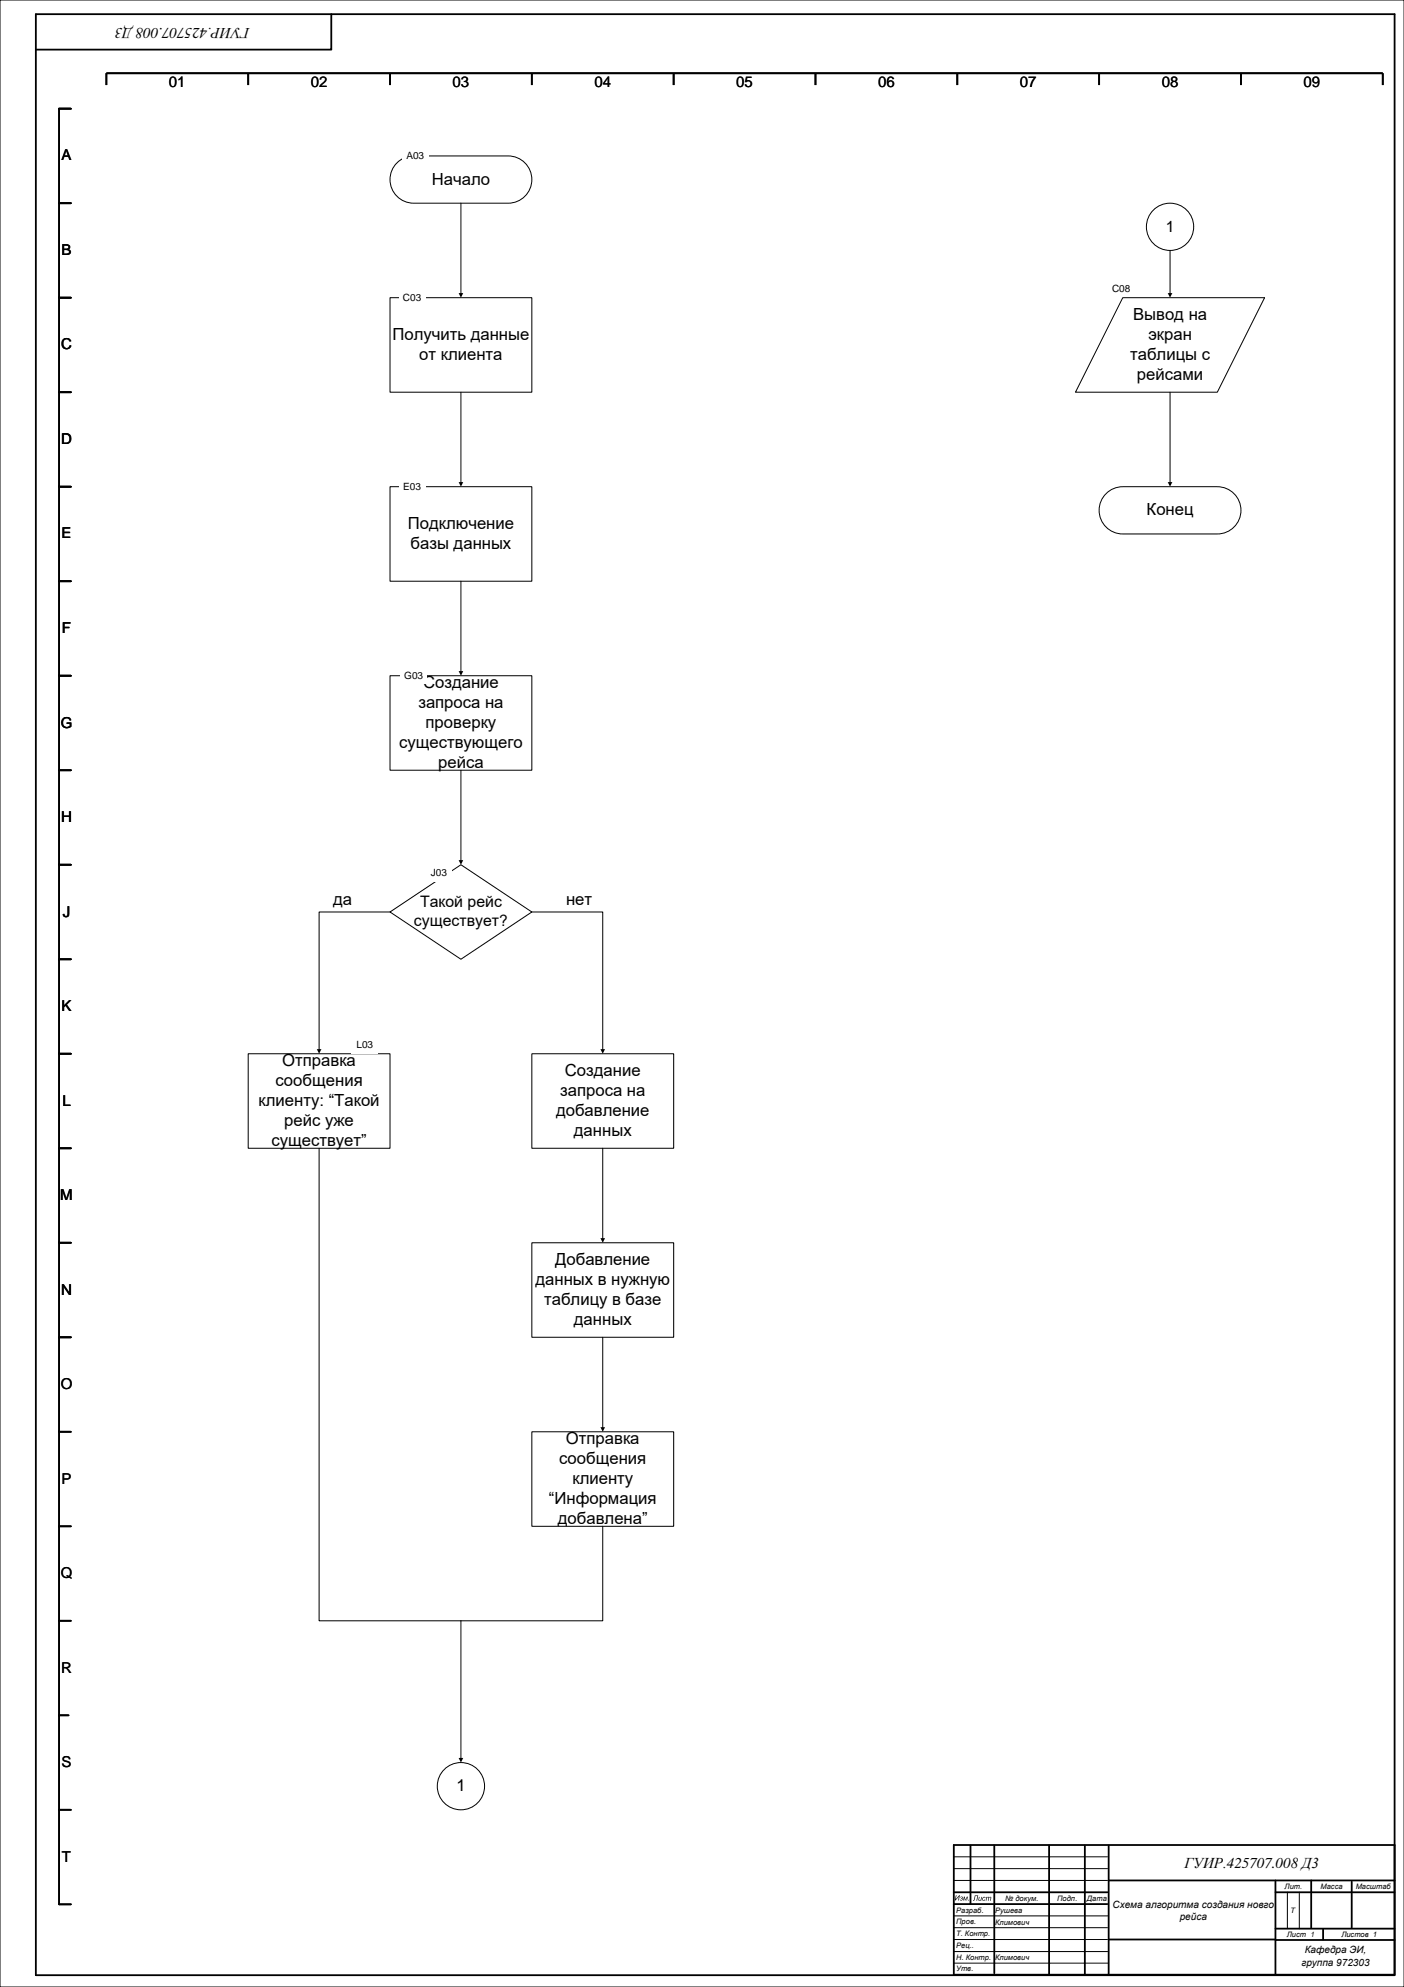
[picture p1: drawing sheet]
<svg xmlns="http://www.w3.org/2000/svg" width="594mm" height="841mm" viewBox="0 0 594 841" stroke-linecap="round" stroke-linejoin="round" font-family="sans-serif">
<path d="M0 0h594v841h-594z" fill="none" stroke="#000" stroke-width=".42"/>
<g fill="none" stroke="#000" stroke-width=".76">
<path d="M15.2 6h574.8v830h-574.8zM140.2 6v15h-125M30 46h-5v760h5M25 86h5M25 126h5M25 166h5M25 206h5M25 246h5M25 286h5M25 326h5M25 366h5M25 406h5"/>
<path d="M25 446h5M25 486h5M25 526h5M25 566h5M25 606h5M25 646h5M25 686h5M25 726h4M25 766h5"/>
</g>
<path d="M45 36v-5h540v5M105 31v5M165 31v5M225 31v5M285 31v5M345 31v5M405 31v5M465 31v5M525 31v5" fill="none" stroke="#000" stroke-width=".76" stroke-linecap="butt"/>
<path d="M168.4 68.5l3-1.8 3.6-.7h40a10 10 0 0 1 10 10 10 10 0 0 1-10 10h-40a10 10 0 0 1-9.3-6.4 10 10 0 0 1 2.7-11.1z" fill-rule="evenodd" fill="#fff"/>
<path d="M168.4 68.5l3-1.8 3.6-.7h40a10 10 0 0 1 10 10 10 10 0 0 1-10 10h-40a10 10 0 0 1-9.3-6.4 10 10 0 0 1 2.7-11.1z" fill="none" stroke="#000" stroke-width=".42"/>
<path d="M165 126h60v40h-60z" fill-rule="evenodd" fill="#fff"/>
<path d="M195 86v38.3M165 126h60v40h-60z" fill="none" stroke="#000" stroke-width=".42"/>
<path d="M194 124.1h2l-1 1.9z" fill="#000"/>
<path d="M165 206h60v40h-60z" fill-rule="evenodd" fill="#fff"/>
<path d="M195 166v38.3M165 206h60v40h-60z" fill="none" stroke="#000" stroke-width=".42"/>
<path d="M194 204.1h2l-1 1.9z" fill="#000"/>
<path d="M165 286h60v40h-60z" fill-rule="evenodd" fill="#fff"/>
<path d="M195 246v38.3M165 286h60v40h-60zM195 326v38.3" fill="none" stroke="#000" stroke-width=".42"/>
<path d="M194 284.1h2l-1 1.9zM194 364.1h2l-1 1.9z" fill="#000"/>
<path d="M165 386l30-20 30 20-30 20z" fill-rule="evenodd" fill="#fff"/>
<path d="M165 386l30-20 30 20-30 20z" fill="none" stroke="#000" stroke-width=".42"/>
<path d="M105 446h60v40h-60z" fill-rule="evenodd" fill="#fff"/>
<path d="M165 386h-30v58.3M105 446h60v40h-60z" fill="none" stroke="#000" stroke-width=".42"/>
<path d="M134 444.1h2l-1 1.9z" fill="#000"/>
<path d="M141 376.8h8v8.4h-8z" fill-rule="evenodd" fill="#fff"/>
<path d="M135 486v200h60" fill="none" stroke="#000" stroke-width=".42"/>
<path d="M467.5 209.4l2.8-2.2 3.4-1.1 41.3-.1a10 10 0 0 1 10 10 10 10 0 0 1-10 10h-40a10 10 0 0 1-9.1-5.9 10 10 0 0 1 1.6-10.7z" fill-rule="evenodd" fill="#fff"/>
<path d="M467.5 209.4l2.8-2.2 3.4-1.1 41.3-.1a10 10 0 0 1 10 10 10 10 0 0 1-10 10h-40a10 10 0 0 1-9.1-5.9 10 10 0 0 1 1.6-10.7z" fill="none" stroke="#000" stroke-width=".42"/>
<g fill="#fff">
<path d="M170 62.5h11.4v7h-11.4z" fill-rule="evenodd"/>
<path d="M168.6 122.5h11.4v7h-11.4z" fill-rule="evenodd"/>
<path d="M168.6 202.5h11.4v7h-11.4z" fill-rule="evenodd"/>
<path d="M169.3 282.5h11.4v7h-11.4z" fill-rule="evenodd"/>
<path d="M180 366h11.4v7.1h-11.4z" fill-rule="evenodd"/>
<path d="M148.6 438.9h11.4v7.1h-11.4z" fill-rule="evenodd"/>
<path d="M468.6 118.9h11.4v7.1h-11.4z" fill-rule="evenodd"/>
<circle cx="195" cy="756" r="10"/>
</g>
<circle cx="195" cy="756" r="10" fill="none" stroke="#000" stroke-width=".42"/>
<circle cx="495" cy="96" r="10" fill="#fff"/>
<g fill="none" stroke="#000" stroke-width=".42">
<path d="M495 106v18.3M403.5 790.9h65M403.5 785.9h65M403.5 795.9h65M403.5 810.9h65.4M403.5 815.9h65M544.6 800.9v15.4M549.7 800.9v15.5M403.5 820.9h65M403.6 826h65M403.6 830.9h65"/>
<circle cx="495" cy="96" r="10"/>
</g>
<path d="M494 124.1h2l-1 1.9z" fill="#000"/>
<g fill="none" stroke="#000" stroke-width=".76">
<path d="M410.6 781.1v24.8M420.7 781.1v54.1M443.8 781.1v54.9M459 781.2v54.8M469 781.2v54.8M469 795.9h121M539.6 795.9v40M554.7 795.9v20M571.9 796.4v19.5M403.5 800.9h65M403.5 805.9h65M539.6 800.9h50.4"/>
<path d="M539.6 816.3h50.4M559.8 816.4v4.6M469 820.9h70.6M539.6 821.1h50.4M590 835.8v-54.9h-186.5v55"/>
</g>
<g fill="#000">
<path d="M409.7 804.1h.3l-.1 .3h-.3z"/>
<path d="M404.4 802.1h.3l-.4 1.8 1.8-1.8-.5 2.3h-.3l.4-1.7-1.8 1.7zM406.5 802.8a.48 .48 0 0 1 .7 0 .48 .48 0 0 1-.1 .8 .58 .58 0 0 1-.3 .9 .58 .58 0 0 1-.8-.6h.3a.34 .34 0 0 0 .4 .3 .34 .34 0 0 0 .2-.4l-.3-.1 .5-.6h-.9zM407.8 802.8h.4l.1 1.3 .8-1.3h.4l-.4 1.6h-.2l.2-1.3-.9 1.3-.2-1.4-.3 1.4h-.2z"/>
<path d="M412.4 802.2h1.4l-.4 2.3h-.3l.4-2h-.8l-.4 1.7-.7 .3 .4-.5zM414.2 802.9h.2l-.2 1.2 .2 .2 .5-.3 .3-1.1h.2l-.3 1.6-.2-.3a.51 .51 0 0 1-.7 .3 .51 .51 0 0 1-.2-.7zM415.8 803.1l.4-.3a.35 .35 0 0 1 .5 .1 .35 .35 0 0 1 0 .5 .39 .39 0 0 0-.5-.4 .39 .39 0 0 0-.3 .5l-.1 .2a.4 .4 0 0 0 .3 .6 .4 .4 0 0 0 .5-.4h.2a.72 .72 0 0 1-1.1 .5 .72 .72 0 0 1 0-1.2zM417.3 802.9l.2 .2 .7-.3 .2 .3a.47 .47 0 0 1 .7-.3 .47 .47 0 0 1 .2 .6l-.2 1.1h-.3l.1-1.5-.4 .3-.3 1.2h-.3l.3-1.3-.3-.1-.6 1.4h-.3z"/>
</g>
<path d="M403.5 835.8h186.5" fill="none" stroke="#000" stroke-width=".76" stroke-linecap="butt"/>
<path d="M225 446h60v40h-60z" fill-rule="evenodd" fill="#fff"/>
<path d="M225 446h60v40h-60z" fill="none" stroke="#000" stroke-width=".42"/>
<path d="M225 526h60v40h-60z" fill-rule="evenodd" fill="#fff"/>
<path d="M225 386h30v58.3M225 526h60v40h-60z" fill="none" stroke="#000" stroke-width=".42"/>
<path d="M254 444.1h2l-1 1.9z" fill="#000"/>
<path d="M239.5 376.8h11v8.4h-11z" fill-rule="evenodd" fill="#fff"/>
<path d="M255 486v38.3" fill="none" stroke="#000" stroke-width=".42"/>
<path d="M254 524.1h2l-1 1.9z" fill="#000"/>
<path d="M225 606h60v40h-60z" fill-rule="evenodd" fill="#fff"/>
<path d="M255 566v38.3M225 606h60v40h-60zM255 646v40h-60v58.3" fill="none" stroke="#000" stroke-width=".42"/>
<path d="M254 604.1h2l-1 1.9zM194 744.1h2l-1 1.9z" fill="#000"/>
<path d="M475 126h60l-20 40h-60z" fill-rule="evenodd" fill="#fff"/>
<path d="M475 126h60l-20 40h-60zM495 166v38.3" fill="none" stroke="#000" stroke-width=".42"/>
<path d="M494 204.1h2l-1 1.9z" fill="#000"/>
<g font-size="7.1">
<text x="182.7" y="78.1">Начало</text>
<text x="479.4" y="135.4">Вывод на</text>
<text x="166" y="143.9">Получить данные</text>
<text x="485.8" y="143.9">экран</text>
<text x="177.4" y="152.4">от клиента</text>
<text x="478.1" y="152.4">таблицы с</text>
<text x="481" y="160.8">рейсами</text>
<text x="485.1" y="218.1">Конец</text>
<text x="172.5" y="223.9">Подключение</text>
<text x="173.7" y="232.4">базы данных</text>
<text x="179" y="291.2">Создание</text>
<text x="177" y="299.7">запроса на</text>
<text x="180.1" y="308.1">проверку</text>
<text x="168.8" y="316.6">существующего</text>
<text x="185.4" y="325.1">рейса</text>
<text x="141" y="383.1">да</text>
<text x="239.5" y="383.1">нет</text>
<text x="119.4" y="451.2">Отправка</text>
<text x="239" y="455.4">Создание</text>
<text x="116.6" y="459.7">сообщения</text>
<text x="237" y="463.9">запроса на</text>
<text x="109.4" y="468.1">клиенту: “Такой</text>
<text x="235.2" y="472.4">добавление</text>
<text x="120.3" y="476.6">рейс уже</text>
<text x="114.9" y="485.1">существует”</text>
<text x="242.8" y="480.8">данных</text>
<text x="234.9" y="535.4">Добавление</text>
<text x="226.5" y="543.9">данных в нужную</text>
<text x="230.2" y="552.4">таблицу в базе</text>
<text x="242.8" y="560.8">данных</text>
<text x="239.4" y="611.2">Отправка</text>
<text x="236.6" y="619.7">сообщения</text>
<text x="242.2" y="628.1">клиенту</text>
<text x="232.2" y="636.6">“Информация</text>
<text x="236" y="645.1">добавлена”</text>
<text x="193.1" y="758.2">1</text>
</g>
<g font-size="6.7">
<text x="493.2" y="98">1</text>
<text x="177.7" y="384">Такой рейс</text>
<text x="175.1" y="392">существует?</text>
</g>
<text font-size="6.4" x="105.6" y="11.8" transform="rotate(-180 105.6 11.8)">ГУИР.425707.008 Д3</text>
<g font-size="6.3">
<text x="71.5" y="36.9">01</text>
<text x="131.5" y="36.9">02</text>
<text x="191.5" y="36.9">03</text>
<text x="251.5" y="36.9">04</text>
<text x="311.5" y="36.9">05</text>
<text x="371.5" y="36.9">06</text>
<text x="431.5" y="36.9">07</text>
<text x="491.5" y="36.9">08</text>
<text x="551.5" y="36.9">09</text>
<text x="26" y="67.9">A</text>
<text x="26" y="107.9">B</text>
<text x="25.9" y="147.9">C</text>
<text x="25.9" y="187.9">D</text>
<text x="26" y="227.9">E</text>
<text x="26.2" y="267.9">F</text>
<text x="25.7" y="307.9">G</text>
<text x="25.9" y="347.9">H</text>
<text x="26.6" y="387.9">J</text>
<text x="26" y="427.9">K</text>
<text x="26.4" y="467.9">L</text>
<text x="25.5" y="507.9">M</text>
<text x="25.9" y="547.9">N</text>
<text x="25.7" y="587.9">O</text>
<text x="26" y="627.9">P</text>
<text x="25.7" y="667.9">Q</text>
<text x="25.9" y="707.9">R</text>
<text x="26" y="747.9">S</text>
<text x="26.2" y="788">T</text>
<text x="501.1" y="790.7">ГУИР.425707.008 Д3</text>
</g>
<g font-size="4.2">
<text x="171.9" y="67.3">A03</text>
<text x="470.5" y="123.7">C08</text>
<text x="170.5" y="127.3">C03</text>
<text x="170.6" y="207.3">E03</text>
<text x="171" y="287.3">G03</text>
<text x="182.3" y="370.8">J03</text>
<text x="150.8" y="443.8">L03</text>
<text x="470.7" y="807.8">Схема алгоритма создания новго</text>
<text x="499.1" y="812.8">рейса</text>
<text x="552" y="826.4">Кафедра ЭИ,</text>
<text x="550.6" y="832.2">группа 972303</text>
</g>
<g font-size="3.2">
<text x="543.5" y="799.4">Лит.</text>
<text x="558.7" y="799.3">Масса</text>
<text x="573.6" y="799.4">Масштаб</text>
<text x="404.5" y="809.5">Разраб.</text>
<text x="421" y="809.5">Рушева</text>
<text x="425.3" y="804.4">№ докум.</text>
<text x="447.2" y="804.4">Подп.</text>
<text x="459.9" y="804.4">Дата</text>
<text x="545.8" y="809.6">T</text>
<text x="404.5" y="814.2">Пров.</text>
<text x="421" y="814.7">Климович</text>
<text x="404.5" y="819.3">Т. Контр.</text>
<text x="544.4" y="819.9">Лист 1</text>
<text x="567.5" y="819.9">Листов 1</text>
<text x="404.5" y="824.4">Рец..</text>
<text x="404.5" y="829.4">Н. Контр.</text>
<text x="421" y="829.5">Климович</text>
<text x="404.5" y="834.4">Утв.</text>
</g>
</svg>
